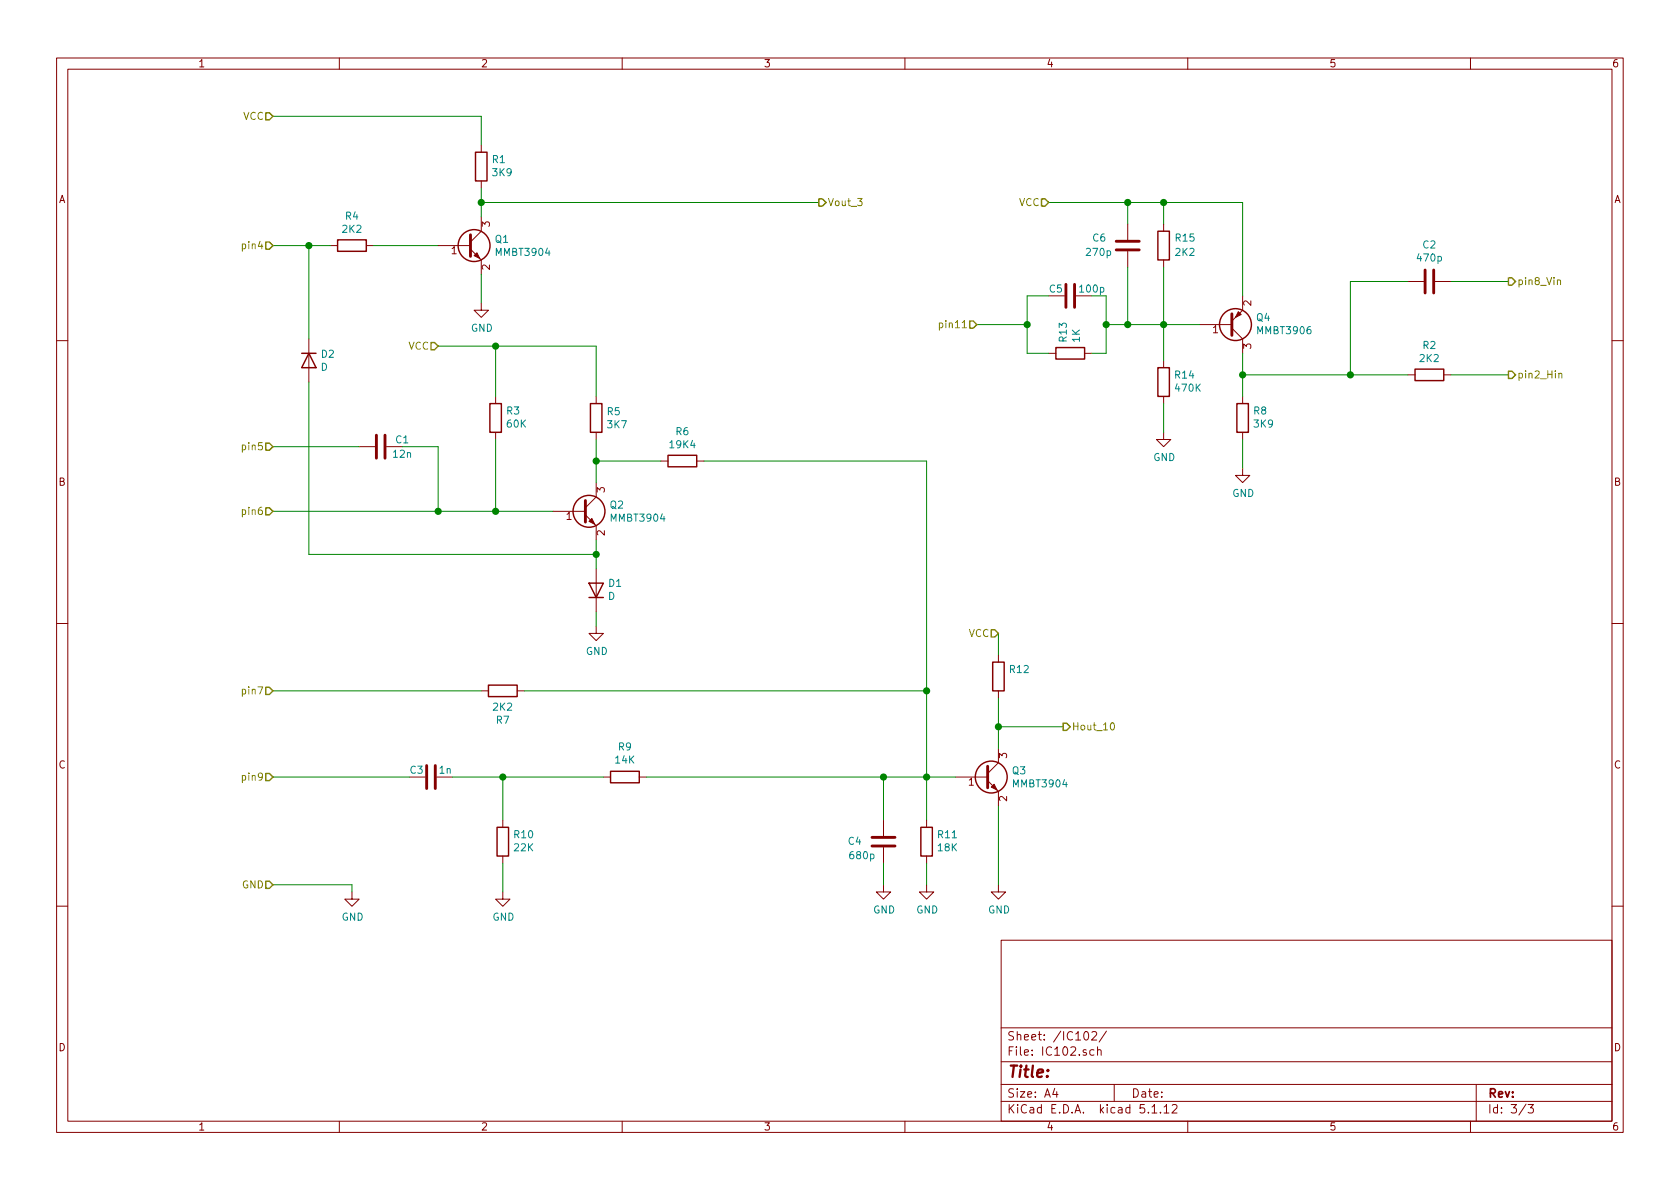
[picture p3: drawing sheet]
EESchema Schematic File Version 4
EELAYER 30 0
EELAYER END
$Descr A4 11693 8268
encoding utf-8
Sheet 3 3
Title ""
Date ""
Rev ""
Comp ""
Comment1 ""
Comment2 ""
Comment3 ""
Comment4 ""
$EndDescr
Text HLabel 3050 2400 0    50   Input ~ 0
VCC
Text HLabel 1900 6150 0    50   Input ~ 0
GND
$Comp
L Transistor_BJT:MMBT3904 Q3
U 1 1
P 6850 5400
F 0 "Q3" H 7041 5446 50  0000 L CNN
F 1 "MMBT3904" H 7041 5355 50  0000 L CNN
F 2 "Package_TO_SOT_SMD:SOT-23" H 7050 5325 50  0001 L CIN
F 3 "https://www.onsemi.com/pub/Collateral/2N3903-D.PDF" H 6850 5400 50  0001 L CNN
	1    6850 5400
	1    0    0    -1  
$EndComp
$Comp
L Transistor_BJT:MMBT3906 Q4
U 1 1
P 8550 2250
F 0 "Q4" H 8741 2204 50  0000 L CNN
F 1 "MMBT3906" H 8741 2295 50  0000 L CNN
F 2 "Package_TO_SOT_SMD:SOT-23" H 8750 2175 50  0001 L CIN
F 3 "https://www.onsemi.com/pub/Collateral/2N3906-D.PDF" H 8550 2250 50  0001 L CNN
	1    8550 2250
	1    0    0    1   
$EndComp
$Comp
L Transistor_BJT:MMBT3904 Q1
U 1 1
P 3250 1700
F 0 "Q1" H 3441 1746 50  0000 L CNN
F 1 "MMBT3904" H 3441 1655 50  0000 L CNN
F 2 "Package_TO_SOT_SMD:SOT-23" H 3450 1625 50  0001 L CIN
F 3 "https://www.onsemi.com/pub/Collateral/2N3903-D.PDF" H 3250 1700 50  0001 L CNN
	1    3250 1700
	1    0    0    -1  
$EndComp
Wire Wire Line
	3350 1900 3350 2100
Wire Wire Line
	3350 1400 5700 1400
Text HLabel 7400 5050 2    50   Output ~ 0
Hout_10
Text HLabel 5700 1400 2    50   Output ~ 0
Vout_3
$Comp
L Device:R R4
U 1 1
P 2450 1700
F 0 "R4" V 2243 1700 50  0000 C CNN
F 1 "2K2" V 2334 1700 50  0000 C CNN
F 2 "" V 2380 1700 50  0001 C CNN
F 3 "~" H 2450 1700 50  0001 C CNN
	1    2450 1700
	0    1    1    0   
$EndComp
Wire Wire Line
	2600 1700 3050 1700
$Comp
L Device:R R14
U 1 1
P 8100 2650
F 0 "R14" H 8030 2604 50  0000 R CNN
F 1 "470K" H 8030 2695 50  0000 R CNN
F 2 "" V 8030 2650 50  0001 C CNN
F 3 "~" H 8100 2650 50  0001 C CNN
	1    8100 2650
	-1   0    0    1   
$EndComp
$Comp
L Device:R R1
U 1 1
P 3350 1150
F 0 "R1" H 3280 1104 50  0000 R CNN
F 1 "3K9" H 3280 1195 50  0000 R CNN
F 2 "" V 3280 1150 50  0001 C CNN
F 3 "~" H 3350 1150 50  0001 C CNN
	1    3350 1150
	-1   0    0    1   
$EndComp
$Comp
L power:GND #PWR?
U 1 1
P 3500 6200
F 0 "#PWR?" H 3500 5950 50  0001 C CNN
F 1 "GND" H 3505 6027 50  0000 C CNN
F 2 "" H 3500 6200 50  0001 C CNN
F 3 "" H 3500 6200 50  0001 C CNN
	1    3500 6200
	1    0    0    -1  
$EndComp
$Comp
L Device:R R12
U 1 1
P 6950 4700
F 0 "R12" H 6880 4654 50  0000 R CNN
F 1 " " H 6880 4745 50  0000 R CNN
F 2 "" V 6880 4700 50  0001 C CNN
F 3 "~" H 6950 4700 50  0001 C CNN
	1    6950 4700
	-1   0    0    1   
$EndComp
Wire Wire Line
	6950 4850 6950 5050
$Comp
L power:GND #PWR?
U 1 1
P 2450 6200
F 0 "#PWR?" H 2450 5950 50  0001 C CNN
F 1 "GND" H 2455 6027 50  0000 C CNN
F 2 "" H 2450 6200 50  0001 C CNN
F 3 "" H 2450 6200 50  0001 C CNN
	1    2450 6200
	1    0    0    -1  
$EndComp
$Comp
L Device:C C2
U 1 1
P 9950 1950
F 0 "C2" V 10202 1950 50  0000 C CNN
F 1 "470p" V 10111 1950 50  0000 C CNN
F 2 "" H 9988 1800 50  0001 C CNN
F 3 "~" H 9950 1950 50  0001 C CNN
	1    9950 1950
	0    -1   -1   0   
$EndComp
$Comp
L Device:C C1
U 1 1
P 2650 3100
F 0 "C1" V 2600 3250 50  0000 C CNN
F 1 "12n" V 2700 3250 50  0000 C CNN
F 2 "" H 2688 2950 50  0001 C CNN
F 3 "~" H 2650 3100 50  0001 C CNN
	1    2650 3100
	0    1    1    0   
$EndComp
Wire Wire Line
	2500 3100 1900 3100
Wire Wire Line
	10100 1950 10500 1950
Text HLabel 1900 3100 0    50   Input ~ 0
pin5
Text HLabel 10500 1950 2    50   Output ~ 0
pin8_Vin
Text HLabel 1900 5400 0    50   Input ~ 0
pin9
$Comp
L Device:C C3
U 1 1
P 3000 5400
F 0 "C3" V 2950 5300 50  0000 C CNN
F 1 "1n" V 2950 5500 50  0000 C CNN
F 2 "" H 3038 5250 50  0001 C CNN
F 3 "~" H 3000 5400 50  0001 C CNN
	1    3000 5400
	0    1    1    0   
$EndComp
Wire Wire Line
	2850 5400 1900 5400
$Comp
L Device:C C6
U 1 1
P 7850 1700
F 0 "C6" H 8100 1650 50  0000 R CNN
F 1 "270p" H 8150 1750 50  0000 R CNN
F 2 "" H 7888 1550 50  0001 C CNN
F 3 "~" H 7850 1700 50  0001 C CNN
	1    7850 1700
	-1   0    0    1   
$EndComp
Wire Wire Line
	7850 1550 7850 1400
Text HLabel 10500 2600 2    50   Output ~ 0
pin2_Hin
$Comp
L Device:R R2
U 1 1
P 9950 2600
F 0 "R2" V 9743 2600 50  0000 C CNN
F 1 "2K2" V 9834 2600 50  0000 C CNN
F 2 "" V 9880 2600 50  0001 C CNN
F 3 "~" H 9950 2600 50  0001 C CNN
	1    9950 2600
	0    -1   1    0   
$EndComp
Wire Wire Line
	8650 2600 9400 2600
Wire Wire Line
	10100 2600 10500 2600
$Comp
L Device:C C4
U 1 1
P 6150 5850
F 0 "C4" H 6350 5850 50  0000 C CNN
F 1 "680p" H 6300 5950 50  0000 C CNN
F 2 "" H 6188 5700 50  0001 C CNN
F 3 "~" H 6150 5850 50  0001 C CNN
	1    6150 5850
	-1   0    0    1   
$EndComp
Wire Wire Line
	6650 5400 6450 5400
Wire Wire Line
	6950 5200 6950 5050
$Comp
L Device:R R11
U 1 1
P 6450 5850
F 0 "R11" H 6380 5804 50  0000 R CNN
F 1 "18K" H 6380 5895 50  0000 R CNN
F 2 "" V 6380 5850 50  0001 C CNN
F 3 "~" H 6450 5850 50  0001 C CNN
	1    6450 5850
	-1   0    0    1   
$EndComp
$Comp
L Device:C C5
U 1 1
P 7450 2050
F 0 "C5" V 7400 1950 50  0000 C CNN
F 1 "100p" V 7400 2200 50  0000 C CNN
F 2 "" H 7488 1900 50  0001 C CNN
F 3 "~" H 7450 2050 50  0001 C CNN
	1    7450 2050
	0    1    1    0   
$EndComp
Connection ~ 9400 2600
Wire Wire Line
	9400 2600 9800 2600
Wire Wire Line
	9800 1950 9400 1950
Wire Wire Line
	9400 2600 9400 1950
$Comp
L Device:R R8
U 1 1
P 8650 2900
F 0 "R8" H 8580 2854 50  0000 R CNN
F 1 "3K9" H 8580 2945 50  0000 R CNN
F 2 "" V 8580 2900 50  0001 C CNN
F 3 "~" H 8650 2900 50  0001 C CNN
	1    8650 2900
	-1   0    0    1   
$EndComp
$Comp
L power:GND #PWR?
U 1 1
P 8650 3250
F 0 "#PWR?" H 8650 3000 50  0001 C CNN
F 1 "GND" H 8655 3077 50  0000 C CNN
F 2 "" H 8650 3250 50  0001 C CNN
F 3 "" H 8650 3250 50  0001 C CNN
	1    8650 3250
	1    0    0    -1  
$EndComp
Wire Wire Line
	8650 3250 8650 3050
Wire Wire Line
	8350 2250 8100 2250
$Comp
L Device:R R13
U 1 1
P 7450 2450
F 0 "R13" H 7380 2404 50  0000 R CNN
F 1 "1K" H 7380 2495 50  0000 R CNN
F 2 "" V 7380 2450 50  0001 C CNN
F 3 "~" H 7450 2450 50  0001 C CNN
	1    7450 2450
	0    1    1    0   
$EndComp
Wire Wire Line
	7300 2450 7150 2450
Wire Wire Line
	7150 2050 7300 2050
Text HLabel 6800 2250 0    50   Input ~ 0
pin11
$Comp
L power:GND #PWR?
U 1 1
P 8100 3000
F 0 "#PWR?" H 8100 2750 50  0001 C CNN
F 1 "GND" H 8105 2827 50  0000 C CNN
F 2 "" H 8100 3000 50  0001 C CNN
F 3 "" H 8100 3000 50  0001 C CNN
	1    8100 3000
	1    0    0    -1  
$EndComp
Connection ~ 8100 2250
Wire Wire Line
	8650 2450 8650 2600
Text HLabel 1900 1700 0    50   Input ~ 0
pin4
$Comp
L power:GND #PWR?
U 1 1
P 3350 2100
F 0 "#PWR?" H 3350 1850 50  0001 C CNN
F 1 "GND" H 3355 1927 50  0000 C CNN
F 2 "" H 3350 2100 50  0001 C CNN
F 3 "" H 3350 2100 50  0001 C CNN
	1    3350 2100
	1    0    0    -1  
$EndComp
$Comp
L Device:D D2
U 1 1
P 2150 2500
F 0 "D2" V 2104 2580 50  0000 L CNN
F 1 "D" V 2195 2580 50  0000 L CNN
F 2 "" H 2150 2500 50  0001 C CNN
F 3 "~" H 2150 2500 50  0001 C CNN
	1    2150 2500
	0    1    1    0   
$EndComp
$Comp
L Transistor_BJT:MMBT3904 Q2
U 1 1
P 4050 3550
F 0 "Q2" H 4241 3596 50  0000 L CNN
F 1 "MMBT3904" H 4241 3505 50  0000 L CNN
F 2 "Package_TO_SOT_SMD:SOT-23" H 4250 3475 50  0001 L CIN
F 3 "https://www.onsemi.com/pub/Collateral/2N3903-D.PDF" H 4050 3550 50  0001 L CNN
	1    4050 3550
	1    0    0    -1  
$EndComp
$Comp
L Device:D D1
U 1 1
P 4150 4100
F 0 "D1" V 4196 4020 50  0000 R CNN
F 1 "D" V 4105 4020 50  0000 R CNN
F 2 "" H 4150 4100 50  0001 C CNN
F 3 "~" H 4150 4100 50  0001 C CNN
	1    4150 4100
	0    -1   -1   0   
$EndComp
$Comp
L power:GND #PWR?
U 1 1
P 4150 4350
F 0 "#PWR?" H 4150 4100 50  0001 C CNN
F 1 "GND" H 4155 4177 50  0000 C CNN
F 2 "" H 4150 4350 50  0001 C CNN
F 3 "" H 4150 4350 50  0001 C CNN
	1    4150 4350
	1    0    0    -1  
$EndComp
Wire Wire Line
	4150 4350 4150 4250
$Comp
L Device:R R3
U 1 1
P 3450 2900
F 0 "R3" H 3380 2854 50  0000 R CNN
F 1 "60K" H 3380 2945 50  0000 R CNN
F 2 "" V 3380 2900 50  0001 C CNN
F 3 "~" H 3450 2900 50  0001 C CNN
	1    3450 2900
	-1   0    0    1   
$EndComp
$Comp
L Device:R R5
U 1 1
P 4150 2900
F 0 "R5" H 4220 2946 50  0000 L CNN
F 1 "3K7" H 4220 2855 50  0000 L CNN
F 2 "" V 4080 2900 50  0001 C CNN
F 3 "~" H 4150 2900 50  0001 C CNN
	1    4150 2900
	1    0    0    -1  
$EndComp
Wire Wire Line
	4150 3350 4150 3200
Wire Wire Line
	4150 2750 4150 2400
Wire Wire Line
	3450 2400 3450 2750
Wire Wire Line
	8650 1400 8650 2050
$Comp
L Device:R R6
U 1 1
P 4750 3200
F 0 "R6" V 4543 3200 50  0000 C CNN
F 1 "19K4" V 4634 3200 50  0000 C CNN
F 2 "" V 4680 3200 50  0001 C CNN
F 3 "~" H 4750 3200 50  0001 C CNN
	1    4750 3200
	0    1    1    0   
$EndComp
Wire Wire Line
	4600 3200 4150 3200
Connection ~ 4150 3200
Wire Wire Line
	4150 3200 4150 3050
Text HLabel 1900 4800 0    50   Input ~ 0
pin7
$Comp
L Device:R R7
U 1 1
P 3500 4800
F 0 "R7" V 3293 4800 50  0000 C CNN
F 1 "2K2" V 3384 4800 50  0000 C CNN
F 2 "" V 3430 4800 50  0001 C CNN
F 3 "~" H 3500 4800 50  0001 C CNN
	1    3500 4800
	0    -1   -1   0   
$EndComp
Wire Wire Line
	3350 4800 1900 4800
Text HLabel 1900 3550 0    50   Input ~ 0
pin6
Wire Wire Line
	1900 3550 3050 3550
Wire Wire Line
	3050 3550 3050 3100
Wire Wire Line
	3050 3100 2800 3100
Text HLabel 7300 1400 0    50   Input ~ 0
VCC
Wire Wire Line
	3450 3050 3450 3550
Wire Wire Line
	3050 3550 3450 3550
Connection ~ 3050 3550
Wire Wire Line
	6450 6000 6450 6150
$Comp
L power:GND #PWR?
U 1 1
P 6450 6150
F 0 "#PWR?" H 6450 5900 50  0001 C CNN
F 1 "GND" H 6455 5977 50  0000 C CNN
F 2 "" H 6450 6150 50  0001 C CNN
F 3 "" H 6450 6150 50  0001 C CNN
	1    6450 6150
	1    0    0    -1  
$EndComp
$Comp
L Device:R R15
U 1 1
P 8100 1700
F 0 "R15" H 7950 1650 50  0000 C CNN
F 1 "2K2" H 7950 1750 50  0000 C CNN
F 2 "" V 8030 1700 50  0001 C CNN
F 3 "~" H 8100 1700 50  0001 C CNN
	1    8100 1700
	-1   0    0    1   
$EndComp
Wire Wire Line
	8100 1550 8100 1400
Wire Wire Line
	8100 1400 7850 1400
Connection ~ 8100 1400
Connection ~ 7850 1400
Wire Wire Line
	7850 1400 7300 1400
Wire Wire Line
	8100 1400 8650 1400
Wire Wire Line
	8100 1850 8100 2250
Wire Wire Line
	7850 1850 7850 2250
Wire Wire Line
	7850 2250 8100 2250
Wire Wire Line
	7600 2050 7700 2050
Wire Wire Line
	7700 2450 7600 2450
Wire Wire Line
	7150 2450 7150 2250
Wire Wire Line
	6800 2250 7150 2250
Connection ~ 7150 2250
Wire Wire Line
	7150 2250 7150 2050
Wire Wire Line
	6950 4400 6950 4550
Connection ~ 6950 5050
Wire Wire Line
	6950 5050 7400 5050
Text HLabel 6950 4400 0    50   Input ~ 0
VCC
Wire Wire Line
	6150 5700 6150 5400
$Comp
L power:GND #PWR?
U 1 1
P 6950 6150
F 0 "#PWR?" H 6950 5900 50  0001 C CNN
F 1 "GND" H 6955 5977 50  0000 C CNN
F 2 "" H 6950 6150 50  0001 C CNN
F 3 "" H 6950 6150 50  0001 C CNN
	1    6950 6150
	1    0    0    -1  
$EndComp
Wire Wire Line
	6450 5400 6450 5700
Wire Wire Line
	6950 5600 6950 6150
Connection ~ 6150 5400
Connection ~ 6450 5400
Wire Wire Line
	6450 5400 6150 5400
Wire Wire Line
	6150 6000 6150 6150
$Comp
L power:GND #PWR?
U 1 1
P 6150 6150
F 0 "#PWR?" H 6150 5900 50  0001 C CNN
F 1 "GND" H 6155 5977 50  0000 C CNN
F 2 "" H 6150 6150 50  0001 C CNN
F 3 "" H 6150 6150 50  0001 C CNN
	1    6150 6150
	1    0    0    -1  
$EndComp
$Comp
L Device:R R10
U 1 1
P 3500 5850
F 0 "R10" H 3430 5804 50  0000 R CNN
F 1 "22K" H 3430 5895 50  0000 R CNN
F 2 "" V 3430 5850 50  0001 C CNN
F 3 "~" H 3500 5850 50  0001 C CNN
	1    3500 5850
	-1   0    0    1   
$EndComp
Wire Wire Line
	3500 6000 3500 6200
Wire Wire Line
	3150 5400 3500 5400
Wire Wire Line
	3500 5400 3500 5700
Wire Wire Line
	2450 6200 2450 6150
Wire Wire Line
	2450 6150 1900 6150
$Comp
L Device:R R9
U 1 1
P 4350 5400
F 0 "R9" V 4557 5400 50  0000 C CNN
F 1 "14K" V 4466 5400 50  0000 C CNN
F 2 "" V 4280 5400 50  0001 C CNN
F 3 "~" H 4350 5400 50  0001 C CNN
	1    4350 5400
	0    -1   -1   0   
$EndComp
Wire Wire Line
	4200 5400 3500 5400
Connection ~ 3500 5400
Wire Wire Line
	4500 5400 6150 5400
Wire Wire Line
	3650 4800 6450 4800
Text HLabel 1900 800  0    50   Input ~ 0
VCC
Wire Wire Line
	3350 800  3350 1000
Wire Wire Line
	4150 3750 4150 3850
Wire Wire Line
	3450 3550 3850 3550
Connection ~ 3450 3550
Wire Wire Line
	4900 3200 6450 3200
Wire Wire Line
	6450 3200 6450 4800
Wire Wire Line
	3050 2400 3450 2400
Connection ~ 3450 2400
Wire Wire Line
	3450 2400 4150 2400
Wire Wire Line
	3350 1300 3350 1400
Wire Wire Line
	2150 2350 2150 1700
Connection ~ 2150 1700
Wire Wire Line
	2150 1700 2300 1700
Wire Wire Line
	1900 1700 2150 1700
Wire Wire Line
	2150 3850 4150 3850
Wire Wire Line
	2150 2650 2150 3850
Connection ~ 4150 3850
Wire Wire Line
	4150 3850 4150 3950
Connection ~ 6450 4800
Wire Wire Line
	6450 4800 6450 5400
Wire Wire Line
	3350 800  1900 800 
Connection ~ 3350 1400
Wire Wire Line
	3350 1400 3350 1500
Connection ~ 8650 2600
Wire Wire Line
	8650 2600 8650 2750
Wire Wire Line
	7700 2050 7700 2250
Wire Wire Line
	7700 2250 7850 2250
Connection ~ 7700 2250
Wire Wire Line
	7700 2250 7700 2450
Connection ~ 7850 2250
Wire Wire Line
	8100 2250 8100 2500
Wire Wire Line
	8100 2800 8100 3000
$EndSCHEMATC
